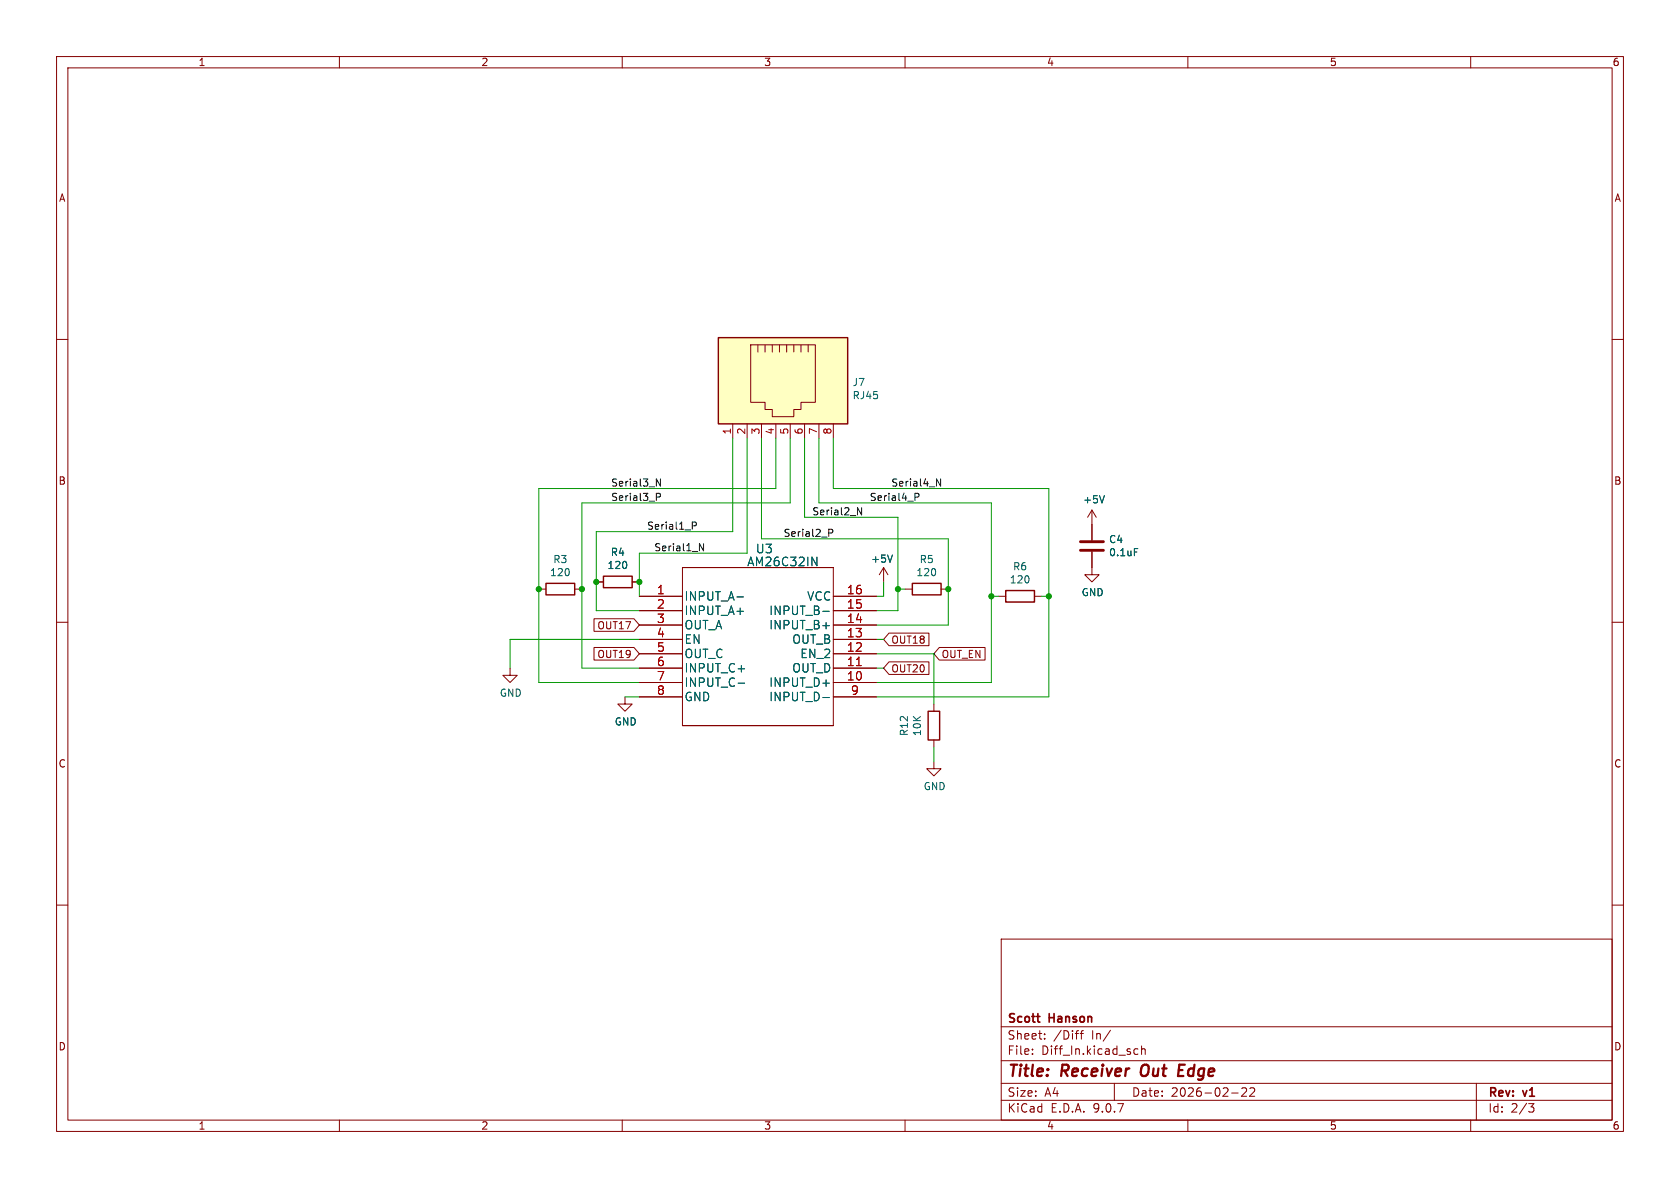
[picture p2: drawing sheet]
<svg xmlns="http://www.w3.org/2000/svg" width="297mm" height="210mm" viewBox="0 0 297 210" stroke-linecap="round" stroke-linejoin="round" font-family="sans-serif">
<g fill="none" stroke="#840000" stroke-width=".18">
<path d="M10 10h277v190h-277zM12 12h273v186h-273zM60 10v2M110 10v2M160 10v2M210 10v2M260 10v2M10 60h2M285 60h2M193 97.5v4.1h1.3l-1.3 1.3-1.2-1.3h1.2M193 90.2l-.7 1.2M193 90.2l.8 1.2"/>
<path d="M193 90.2v5.3M10 110h2M95.2 104.1h1.3M101.6 104.1h1.3M156.2 100.3l-.8 1.3M156.2 100.3l.8 1.3M156.2 100.3v2.6M160 104.1h1.3M166.4 104.1h1.2M176.5 105.4h1.3M182.9 105.4h1.2M285 110h2"/>
<path d="M165.1 134.6v1.3h1.3l-1.3 1.3-1.3-1.3h1.3M165.1 124.5v1.2M165.1 130.8v1.3M10 160h2M177 166h108v32h-108zM285 160h2M60 198v2M110 198v2M160 198v2M177 194.5h108M177 191.5h108M177 187.5h108"/>
<path d="M177 181.5h108M182.5 186.3v.1M182.5 185.5v.1M184.7 183.6v.1M184.7 182.8v.1M190.1 182.7h.6M190.5 182.2h.2M191 182.7h.5M191.5 182.2l-.3 .2v1.3M196.3 182.1l-1.3 2M197 191.5v3M200.5 186.3l.2 .1 .5-.1"/>
<path d="M201.2 185.5l-.5-.1-.2 .1M201.8 185.5l.2-.1 .4 .1 .1 .9M201.8 184.9v1.5M210 198v2M217.7 193.2h1.2M219.5 192.4l.6-.1 .2 .1 .1 .3-.9 1.1h.9M221 192.4l.5-.1 .2 .1 .1 .3-.9 1.1h.9M260 198v2M261 191.5v6.5M270.2 195.1h1l-.5 .6 .4 .1 .1 .5-.3 .3h-.4"/>
</g>
<path d="M201.9 188.5a1.5 1.5 0 0 0 0 1.6M208.3 190.2h.9M208.4 189.2h.7M208.5 188.2h1" fill="none" stroke="#840000" stroke-width=".4"/>
<path d="M157.8 98.1l-.5 1.3M195.2 87.6l-.4 1.3M200.5 97h.7" fill="none" stroke="#006464" stroke-width=".18"/>
<path d="M191 95.8h4.1M191 97.3h4.1" fill="none" stroke="#840000" stroke-width=".51"/>
<path d="M96.5 103.1h5.1v2.1h-5.1zM161.3 103.1h5.1v2.1h-5.1zM177.8 104.4h5.1v2h-5.1zM164.1 125.7h2v5.1h-2z" fill="none" stroke="#840000" stroke-width=".25"/>
<path d="M127 59.7h22.9v15.2h-22.9z" fill="#ffffc2"/>
<g fill="none" stroke="#840000" stroke-width=".18">
<path d="M129.5 74.9v2.6M132.1 74.9v2.6M132.7 61h11.4v10.1h-2.5v1.3h-1.3v1.3h-3.8v-1.3h-1.2v-1.3h-2.6zM134 61v1.2M134.6 74.9v2.6M135.3 61v1.2M136.5 61v1.2M137.2 74.9v2.6M137.8 61v1.2M139.1 61v1.2M139.7 74.9v2.6M140.3 61v1.2"/>
<path d="M141.6 61v1.2M142.2 74.9v2.6M142.9 61v1.2M144.8 74.9v2.6M147.3 74.9v2.6M193 92.7v2.8M193 97.5v2.8M90.2 118.1v1.3h1.2l-1.2 1.3-1.3-1.3h1.3M105 109.4h7.1l.9 1.1-.9 1.1h-7.1zM105 114.5h7.1l.9 1.1-.9 1.1h-7.1zM105.4 102.9h1.3M111.8 102.9h1.2"/>
<path d="M113 105.4h7.6M113 108h7.6M113 110.5h7.6M113 113h7.6M113 115.6h7.6M113 118.1h7.6M120.6 100.3h26.7zM120.6 100.3v28M147.3 100.3v28M147.3 105.4h7.6M147.3 108h7.6M147.3 110.5h7.6"/>
<path d="M147.3 113h7.6M147.3 115.6h7.6M147.3 118.1h7.6M157.2 117h7v2.2h-7l-1-1.1zM157.2 111.9h7v2.2h-7l-1-1.1zM166.1 114.5h8v2.2h-8l-1-1.1zM110.5 123.2v1.3h1.3l-1.3 1.2-1.3-1.2h1.3M113 120.7h7.6M113 123.2h7.6M120.6 128.3h26.7zM147.3 120.7h7.6M147.3 123.2h7.6"/>
</g>
<path d="M127 59.7h22.9v15.2h-22.9zM106.7 101.9h5.1v2h-5.1z" fill="none" stroke="#840000" stroke-width=".25"/>
<path d="M143.5 98.5l.9 1.5v-1.5M157.8 98.1l-.5 1.3M195.2 87.6l-.4 1.3M200.5 97h.7M130.3 105.5h1.1M145.5 108.1h1.1M145.5 110.6h1.1M130.5 120.8h1.1M145.5 123.3h1.1" fill="none" stroke="#006464" stroke-width=".18"/>
<path d="M151.4 117.7h.9" fill="none" stroke="#a90000" stroke-width=".18"/>
<path d="M116 84.7l.8 1.2v-1.2M116 87.2h.5l.3 .2-.2 .4-.6 .1M122.4 92.3h.5l.2 .2-.1 .4-.6 .1M123.7 96.1l.7 1.3v-1.3M146.5 93.6h.5l.2 .2-.1 .4h-.6M151.6 89.7l.7 1.3v-1.3M161.8 87.2h.4l.3 .2-.1 .4-.6 .1M165.6 84.7l.7 1.2v-1.2" fill="none" stroke="#0f0f0f" stroke-width=".18"/>
<g fill="none" stroke="#009600" stroke-width=".18">
<path d="M129.5 77.5v16.5h-24.1v14h7.6M132.1 77.5v20.3h-19.1v7.6M134.6 77.5v17.8h33v15.2h-12.7M137.2 77.5v8.9h-42v34.3h17.8M139.7 77.5v11.4h-36.8v29.2h10.1M142.2 77.5v13.9h16.5v16.6h-3.8M144.8 77.5v11.4h30.5v31.8h-20.4M147.3 77.5v8.9h38.1v36.8h-30.5M113 113h-22.8v5.1M154.9 113h1.3M154.9 115.6h10.2v8.9M154.9 118.1h1.3"/>
<path d="M156.2 102.9v2.5h-1.3M158.7 104.1h1.3M175.3 105.4h1.2M184.1 105.4h1.3M110.5 123.2h2.5M165.1 132.1v2.5"/>
</g>
<g fill="#009600" stroke="#009600" stroke-width=".18">
<circle cx="167.6" cy="104.1" r=".46"/>
<circle cx="175.3" cy="105.4" r=".46"/>
<circle cx="185.4" cy="105.4" r=".46"/>
<circle cx="158.7" cy="104.1" r=".46"/>
<circle cx="95.2" cy="104.1" r=".46"/>
<circle cx="105.4" cy="102.9" r=".46"/>
<circle cx="102.9" cy="104.1" r=".46"/>
<circle cx="113" cy="102.9" r=".46"/>
</g>
<g font-size="2.8" fill="#840000">
<text x="178" y="190.9">Title:</text>
<text x="187.7" y="190.9">Receiver</text>
<text x="202.6" y="190.9">Out</text>
<text x="209.9" y="190.9">Edge</text>
</g>
<g font-size="2.1" fill="#006464">
<text x="132" y="100.3">AM26C32IN</text>
<text x="133.5" y="98">U3</text>
<text x="120.9" y="106.4">INPUT_A-</text>
<text x="142.6" y="106.4">VCC</text>
<text x="120.9" y="108.9">INPUT_A+</text>
<text x="120.9" y="111.5">OUT_A</text>
<text x="135.9" y="108.9">INPUT_B-</text>
<text x="135.9" y="111.5">INPUT_B+</text>
<text x="120.9" y="114">EN</text>
<text x="120.9" y="116.5">OUT_C</text>
<text x="120.9" y="119.1">INPUT_C+</text>
<text x="140" y="114">OUT_B</text>
<text x="140" y="119.1">OUT_D</text>
<text x="141.4" y="116.5">EN_2</text>
<text x="120.9" y="121.6">INPUT_C-</text>
<text x="120.9" y="124.2">GND</text>
<text x="135.9" y="121.6">INPUT_D+</text>
<text x="135.9" y="124.2">INPUT_D-</text>
</g>
<g font-size="2.1" fill="#a90000">
<text x="116" y="105.2">1</text>
<text x="116" y="107.7">2</text>
<text x="149.6" y="105.2">16</text>
<text x="149.6" y="107.7">15</text>
<text x="116" y="110.2">3</text>
<text x="116" y="112.8">4</text>
<text x="149.6" y="110.2">14</text>
<text x="149.6" y="112.8">13</text>
<text x="116" y="115.3">5</text>
<text x="116" y="117.9">6</text>
<text x="149.6" y="115.3">12</text>
<text x="149.6" y="117.9">11</text>
<text x="116" y="120.4">7</text>
<text x="116" y="122.9">8</text>
<text x="149.6" y="120.4">10</text>
<text x="150.3" y="122.9">9</text>
</g>
<g font-size="2.1" fill="#840000">
<text x="178" y="184">Sheet:</text>
<text x="178" y="181.2">Scott</text>
<text x="185.5" y="181.2">Hanson</text>
<text x="186.2" y="184">/Diff</text>
<text x="193" y="184">In/</text>
<text x="178" y="186.7">File:</text>
<text x="184.1" y="186.7">Diff_In.kicad_sch</text>
<text x="178" y="196.9">KiCad</text>
<text x="178" y="194.1">Size:</text>
<text x="184.7" y="194.1">A4</text>
<text x="185.7" y="196.9">E.D.A.</text>
<text x="193.3" y="196.9">9.0.7</text>
<text x="200" y="194.1">Date:</text>
<text x="207" y="194.1">2026-02-22</text>
<text x="263" y="194.3">Rev:</text>
<text x="263" y="196.9">Id:</text>
<text x="267.1" y="196.9">2/3</text>
<text x="269.4" y="194.3">v1</text>
</g>
<g font-size="1.8" fill="#840000">
<text x="35" y="11.9">1</text>
<text x="85" y="11.9">2</text>
<text x="135" y="11.9">3</text>
<text x="185" y="11.9">4</text>
<text x="235" y="11.9">5</text>
<text x="285" y="11.9">6</text>
<text x="10.3" y="35.9">A</text>
<text x="285.3" y="35.9">A</text>
<text x="10.3" y="85.9">B</text>
<text x="285.3" y="85.9">B</text>
<text x="105.5" y="111.4">OUT17</text>
<text x="157.5" y="114">OUT18</text>
<text x="105.5" y="116.5">OUT19</text>
<text x="157.5" y="119.1">OUT20</text>
<text x="166.4" y="116.5">OUT_EN</text>
<text x="10.3" y="135.9">C</text>
<text x="285.3" y="135.9">C</text>
<text x="10.3" y="185.9">D</text>
<text x="285.3" y="185.9">D</text>
<text x="35" y="199.9">1</text>
<text x="85" y="199.9">2</text>
<text x="135" y="199.9">3</text>
<text x="185" y="199.9">4</text>
<text x="235" y="199.9">5</text>
<text x="285" y="199.9">6</text>
</g>
<g font-size="1.8" fill="#006464">
<text x="150.6" y="68.5">J7</text>
<text x="150.6" y="70.8">RJ45</text>
<text x="191.4" y="89.2">+5V</text>
<text x="97.7" y="99.7">R3</text>
<text x="107.3" y="100.8">120</text>
<text x="107.9" y="98.5">R4</text>
<text x="153.9" y="99.7">+5V</text>
<text x="162.5" y="99.7">R5</text>
<text x="179" y="101">R6</text>
<text x="196" y="96.2">C4</text>
<text x="196" y="98.5">0.1uF</text>
<text x="97.1" y="102.1">120</text>
<text x="161.9" y="102.1">120</text>
<text x="178.4" y="103.3">120</text>
<text x="191.1" y="105.6">GND</text>
<text x="88.3" y="123.4">GND</text>
<text x="108.6" y="128.4">GND</text>
<text x="160.7" y="130.2" transform="rotate(-90 160.7 130.2)">R12</text>
<text x="163" y="130.2" transform="rotate(-90 163 130.2)">10K</text>
<text x="163.2" y="139.9">GND</text>
</g>
<g font-size="1.8" fill="#a90000">
<text x="129.3" y="76.9" transform="rotate(-90 129.3 76.9)">1</text>
<text x="131.8" y="76.9" transform="rotate(-90 131.8 76.9)">2</text>
<text x="134.4" y="76.9" transform="rotate(-90 134.4 76.9)">3</text>
<text x="136.9" y="76.9" transform="rotate(-90 136.9 76.9)">4</text>
<text x="139.4" y="76.9" transform="rotate(-90 139.4 76.9)">5</text>
<text x="142" y="76.9" transform="rotate(-90 142 76.9)">6</text>
<text x="144.5" y="76.9" transform="rotate(-90 144.5 76.9)">7</text>
<text x="147.1" y="76.9" transform="rotate(-90 147.1 76.9)">8</text>
</g>
<g font-size="1.8" fill="#0f0f0f">
<text x="107.9" y="86.1">Serial3_N</text>
<text x="107.9" y="88.6">Serial3_P</text>
<text x="153.7" y="88.6">Serial4_P</text>
<text x="157.5" y="86.1">Serial4_N</text>
<text x="114.3" y="93.7">Serial1_P</text>
<text x="138.4" y="95">Serial2_P</text>
<text x="143.5" y="91.2">Serial2_N</text>
<text x="115.6" y="97.5">Serial1_N</text>
</g>
</svg>
